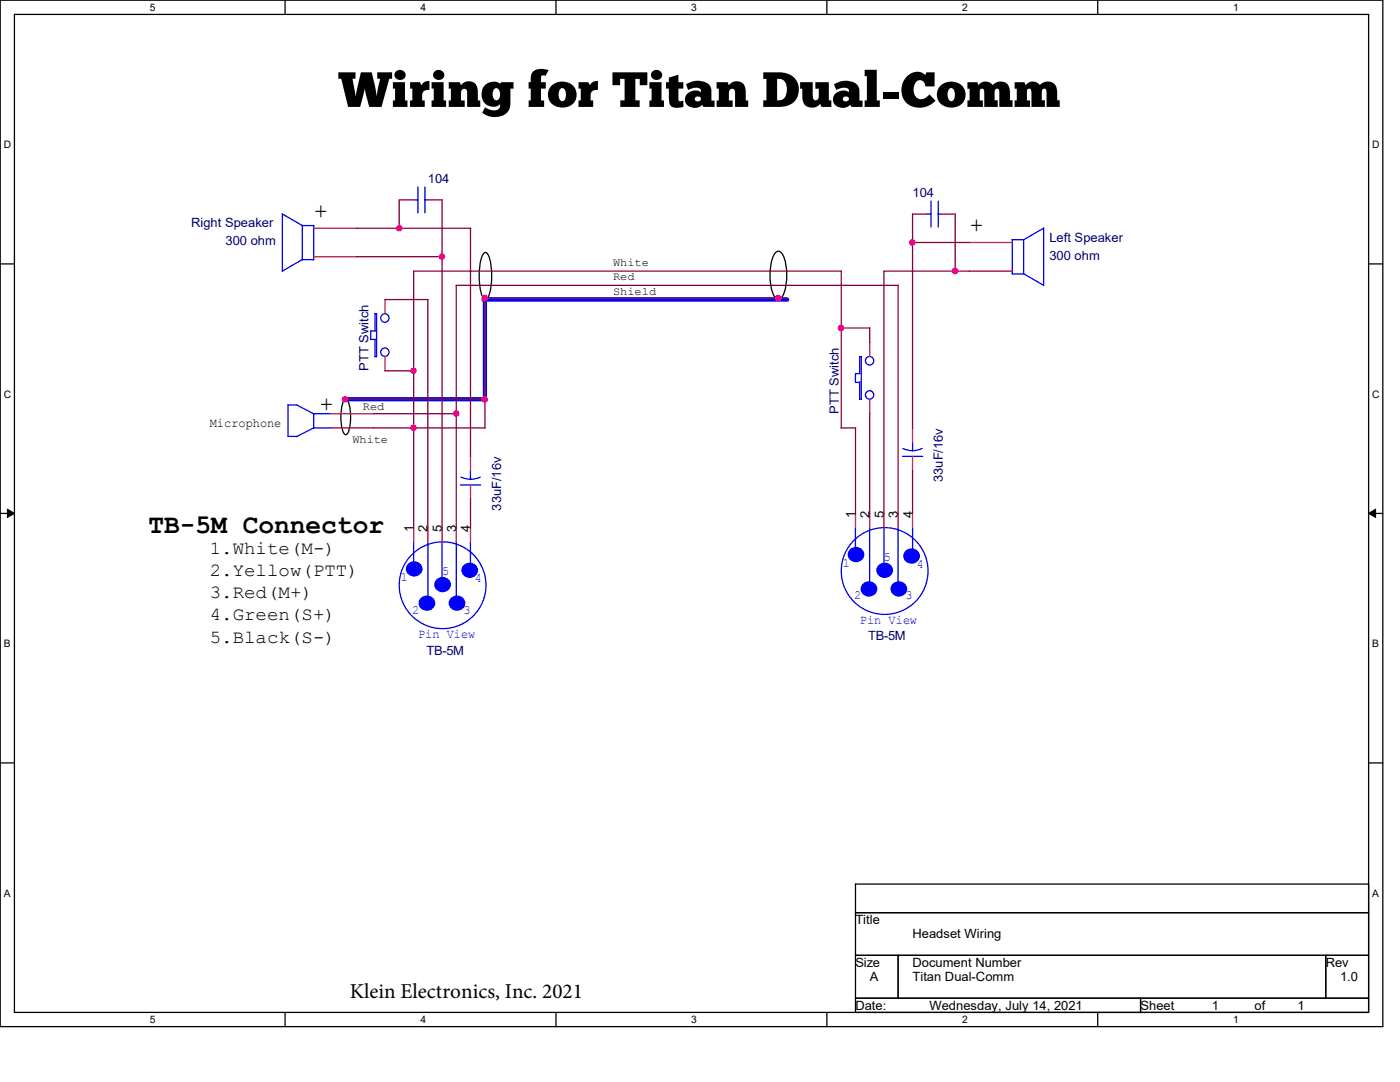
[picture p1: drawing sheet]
<svg xmlns="http://www.w3.org/2000/svg" width="279mm" height="216mm" viewBox="0 0 279 216" stroke-linecap="round" stroke-linejoin="round" font-family="sans-serif">
<path d="M0 0h276v204.9h-276zM2.9 2.9h270.2v199.1h-270.2z" fill="none" stroke="#000" stroke-width=".25"/>
<g fill="#fff">
<path d="M29.9 .3h1.1v2.3h-1.1z"/>
<path d="M29.9 202.3h1.1v2.3h-1.1z"/>
</g>
<path d="M56.9 0v2.9M56.9 202v2.9" fill="none" stroke="#000" stroke-width=".25"/>
<g fill="#fff">
<path d="M83.9 .3h1.1v2.3h-1.1z"/>
<path d="M83.9 202.3h1.1v2.3h-1.1z"/>
</g>
<path d="M111 0v2.9M111 202v2.9" fill="none" stroke="#000" stroke-width=".25"/>
<g fill="#fff">
<path d="M138 .3h1.1v2.3h-1.1z"/>
<path d="M138 202.3h1.1v2.3h-1.1z"/>
</g>
<path d="M165 0v2.9M165 202v2.9" fill="none" stroke="#000" stroke-width=".25"/>
<g fill="#fff">
<path d="M192 .3h1.1v2.3h-1.1z"/>
<path d="M192 202.3h1.1v2.3h-1.1z"/>
</g>
<path d="M219.1 0v2.9M219.1 202v2.9" fill="none" stroke="#000" stroke-width=".25"/>
<g fill="#fff">
<path d="M246.1 .3h1.1v2.3h-1.1z"/>
<path d="M246.1 202.3h1.1v2.3h-1.1z"/>
<path d="M.8 27.8h1.4v2.2h-1.4z"/>
<path d="M273.9 27.8h1.4v2.2h-1.4z"/>
<path d="M.8 77.6h1.4v2.2h-1.4z"/>
<path d="M273.9 77.6h1.4v2.2h-1.4z"/>
</g>
<path d="M0 52.7h2.9M273.1 52.7h2.9" fill="none" stroke="#000" stroke-width=".25"/>
<g fill="#fff">
<path d="M.8 127.3h1.3v2.3h-1.3z"/>
<path d="M273.9 127.3h1.3v2.3h-1.3z"/>
</g>
<path d="M0 102.4h2.9M273.1 102.4h2.9" fill="none" stroke="#000" stroke-width=".25"/>
<path d="M1.5 101.6l1.4 .8-1.4 .9zM273.1 102.4l1.4-.8v1.7z" fill="#000" stroke="#000" stroke-width=".2"/>
<g fill="#fff">
<path d="M.8 177.1h1.3v2.3h-1.3z"/>
<path d="M273.9 177.1h1.3v2.3h-1.3z"/>
</g>
<path d="M96.6 50.5l.3-.1a1.96 1.96 0 0 1 1 1.7 13.4 13.4 0 0 1-.5 7.2l-.5 .4a1.96 1.96 0 0 1-1-1.7 13.4 13.4 0 0 1 .4-7.1zM154.7 50.5a.75 .75 0 0 1 1.3 0 10.1 10.1 0 0 1 0 8.9 .75 .75 0 0 1-1.3 0 10.1 10.1 0 0 1 0-8.9zM68.8 79.8l.2-.1a3 3 0 0 1 1 2.7v1.6l-.2 1.4a1.48 1.48 0 0 1-.8 1.3 3 3 0 0 1-.9-2.7v-2.3l.3-1.3zM0 152.2h2.9M273.1 152.2h2.9M170.7 176.4h102.4v25.6h-102.4zM170.7 182.1h102.4M170.7 190.6h102.4M170.7 199.2h102.4M179.2 190.6v8.6M227.6 199.2v2.8M264.6 190.6v8.6" fill="none" stroke="#000" stroke-width=".25"/>
<g fill="none" stroke="#00f" stroke-width=".25">
<path d="M82.5 39.9h.9M83.4 37.3v5.2M84.8 39.9h.6M84.8 37.3v5.2M56.3 42.7l4 2.3h2.4M56.3 42.7v11.4M60.3 45v6.8M60.4 51.8l-4.1 2.3M62.6 45v6.9l-2.3-.1M185 42.7h.8M185.8 40.1v5.2M187.2 42.7h.6"/>
<path d="M187.2 40.1v5.2M202 47.8v6.9M202 54.7h2.3M204.3 54.6l4 2.3M204.3 47.8v6.9M208.3 45.6v11.4M208.3 45.5l-4 2.3h-2.3M74 67.7h.8M74 66v1.7M74 66h.9M74.8 71.2h.3M74.8 62.6v3.4"/>
<path d="M74.8 67.7v3.5M74.8 62.6h.4M75.1 62.6v8.6M170.7 76.3h.9M170.7 74.5v1.8M170.7 74.5h.9M171.5 79.7h.4M171.6 71.2h.3M171.6 71.1v3.4M171.6 76.2v3.5M171.9 71.2v8.5M57.4 87.1h1.8"/>
<path d="M57.5 80.8h1.8M57.5 80.8v6.3M59.2 80.8l3.5 1.8M62.6 82.5h3.4M62.6 82.5v2.9M66.1 85.4h-3.5l-3.4 1.7M91.9 96.8h4M92 95.2l.7 .3 1.2 .1M93.9 93.9v1.7M95.8 95.2l-1.1 .4h-.8M180.1 91.1h4M180.2 89.5l1.1 .3 .8 .1"/>
<path d="M182.1 88.2v1.7M184 89.5l-.7 .3-1.2 .1M82.5 108.1v4M85.4 108.1v10.9M88.2 108.1v7.2M91.1 108.1v10.9M93.9 108.1v4.3M170.7 105.3v4M173.6 105.3v10.9M176.4 105.3v7.1M179.2 105.3v10.9M182.1 105.3v4.3"/>
<circle cx="76.8" cy="63.5" r=".83"/>
<circle cx="76.8" cy="70.3" r=".83"/>
<circle cx="173.5" cy="78.8" r=".83"/>
<circle cx="173.5" cy="72" r=".83"/>
<circle cx="88.3" cy="116.8" r="8.7"/>
<circle cx="176.5" cy="113.9" r="8.7"/>
</g>
<g fill="none" stroke="#f00" stroke-width=".25">
<path d="M79.7 39.9h2.8M85.4 39.9h2.8M62.6 45.6h8.6M62.6 51.2h8.6M76.8 59.8v2.8M182.1 42.7h2.9M187.8 42.7h2.8M193.5 48.4h8.5M193.5 54.1h8.5M76.8 71.2v2.8M173.6 68.3v2.9M173.6 79.7v2.8"/>
<path d="M66 82.5h8.5M66 85.4h8.5M93.9 91.1v2.8M93.9 96.8v2.8M182.1 85.4v2.8M182.1 91.1v2.8M82.5 105.3v2.8M85.4 105.3v2.8M88.2 105.3v2.8M91.1 105.3v2.8M93.9 105.3v2.8M170.7 102.4v2.9"/>
<path d="M173.6 102.4v2.9M176.4 102.4v2.9M179.2 102.4v2.9M182.1 102.4v2.9"/>
</g>
<g fill="#00f" stroke="#00f" stroke-width=".25">
<path d="M83.9 119.5a1.5 1.5 0 0 1 2.1-.4 1.5 1.5 0 0 1 .4 2.1 1.5 1.5 0 0 1-2 .4 1.5 1.5 0 0 1-.5-2.1z" fill-rule="evenodd"/>
<path d="M90 119.5a1.5 1.5 0 0 1 2-.4 1.5 1.5 0 0 1 .5 2.1 1.5 1.5 0 0 1-2.1 .4 1.5 1.5 0 0 1-.4-2.1z" fill-rule="evenodd"/>
<path d="M87.1 115.8a1.5 1.5 0 0 1 2-.4 1.5 1.5 0 0 1 .5 2.1 1.5 1.5 0 0 1-2.1 .4 1.5 1.5 0 0 1-.4-2.1z" fill-rule="evenodd"/>
<path d="M92.5 113a1.5 1.5 0 0 1 2-.4 1.5 1.5 0 0 1 .5 2 1.5 1.5 0 0 1-2.1 .4 1.5 1.5 0 0 1-.4-2z" fill-rule="evenodd"/>
<path d="M81.4 112.7a1.5 1.5 0 0 1 2.1-.4 1.5 1.5 0 0 1 .4 2 1.5 1.5 0 0 1-2 .4 1.5 1.5 0 0 1-.5-2z" fill-rule="evenodd"/>
<path d="M172.2 116.7a1.5 1.5 0 0 1 2-.4 1.5 1.5 0 0 1 .5 2 1.5 1.5 0 0 1-2.1 .4 1.5 1.5 0 0 1-.4-2z" fill-rule="evenodd"/>
<path d="M178.1 116.7a1.5 1.5 0 0 1 2.1-.4 1.5 1.5 0 0 1 .4 2 1.5 1.5 0 0 1-2 .4 1.5 1.5 0 0 1-.5-2z" fill-rule="evenodd"/>
<path d="M175.3 113a1.5 1.5 0 0 1 2.1-.4 1.5 1.5 0 0 1 .4 2 1.5 1.5 0 0 1-2 .4 1.5 1.5 0 0 1-.5-2z" fill-rule="evenodd"/>
<path d="M180.7 110.1a1.5 1.5 0 0 1 2-.4 1.5 1.5 0 0 1 .5 2.1 1.5 1.5 0 0 1-2.1 .4 1.5 1.5 0 0 1-.4-2.1z" fill-rule="evenodd"/>
<path d="M169.6 109.8a1.5 1.5 0 0 1 2-.4 1.5 1.5 0 0 1 .5 2.1 1.5 1.5 0 0 1-2.1 .4 1.5 1.5 0 0 1-.4-2.1z" fill-rule="evenodd"/>
</g>
<path d="M96.5 59.8h60.6M96.8 59.5v20.2M68.9 79.7h27.9" fill="none" stroke="#00f" stroke-width=".85"/>
<g fill="none" stroke="#800040" stroke-width=".25">
<path d="M79.7 39.9v5.7M88.2 39.8v65.5M71.2 51.2h17.1M71.2 45.6h22.7M76.8 59.8h8.6M85.4 59.8v45.5M91 56.9h88.2M91.1 56.9v48.4M93.9 45.6v45.5M96.8 59.2v26.2M96.8 59.5h60.3M155.4 59.5v.6"/>
<path d="M167.9 54.1v31.3M167.9 54.1h-85.4v51.2M179.2 56.9v45.5M182.1 48.4h11.4M182.1 42.7v42.7M190.6 42.7v11.4M193.5 54.1h-17.1v48.4M68.6 79.7h28.5M68.9 79.7v.3M76.8 74h5.8M167.9 65.4h5.7M173.6 65.4v3"/>
<path d="M74.5 82.5h16.6M74.5 85.4h22.3M93.9 99.6v5.7M167.9 85.4h2.9M170.7 85.4v17.1M173.6 82.5v20M182.1 93.9v8.5"/>
</g>
<g fill="#f0f" stroke="#f0f" stroke-width=".25">
<circle cx="91.1" cy="82.5" r=".55"/>
<circle cx="79.7" cy="45.5" r=".55"/>
<circle cx="96.7" cy="59.5" r=".55"/>
<circle cx="155.3" cy="59.5" r=".55"/>
<circle cx="88.2" cy="51.2" r=".54"/>
<circle cx="167.9" cy="65.4" r=".55"/>
<circle cx="182.1" cy="48.4" r=".55"/>
<circle cx="190.6" cy="54.1" r=".55"/>
<circle cx="82.5" cy="74" r=".55"/>
<circle cx="82.5" cy="85.3" r=".55"/>
<circle cx="68.8" cy="79.7" r=".54"/>
<circle cx="96.7" cy="79.7" r=".55"/>
</g>
<text font-size="9.9" x="67.6" y="21.3">Wiring for Titan Dual-Comm</text>
<text font-size="5.4" x="29.6" y="106.4">TB-5M Connector</text>
<g font-size="4.6">
<text x="62.6" y="43.5">+</text>
<text x="193.5" y="46.4">+</text>
<text x="63.8" y="82">+</text>
</g>
<text font-size="4.2" x="69.8" y="199.2">Klein Electronics, Inc. 2021</text>
<g font-size="3.7">
<text x="41.9" y="110.6">1.White(M-)</text>
<text x="41.9" y="115">2.Yellow(PTT)</text>
<text x="41.9" y="119.4">3.Red(M+)</text>
<text x="41.9" y="123.8">4.Green(S+)</text>
<text x="41.9" y="128.2">5.Black(S-)</text>
</g>
<g font-size="2.5" fill="#000080">
<text x="85.4" y="36.4">104</text>
<text x="182.1" y="39.3">104</text>
<text x="38.1" y="45.3">Right Speaker</text>
<text x="45" y="49">300 ohm</text>
<text x="209.4" y="51.8">300 ohm</text>
<text x="209.4" y="48.4">Left Speaker</text>
<text x="73.5" y="74" transform="rotate(-90 73.5 74)">PTT Switch</text>
<text x="167.4" y="82.5" transform="rotate(-90 167.4 82.5)">PTT Switch</text>
<text x="100" y="101.9" transform="rotate(-90 100 101.9)">33uF/16v</text>
<text x="188.2" y="96.2" transform="rotate(-90 188.2 96.2)">33uF/16v</text>
<text x="85.1" y="130.6">TB-5M</text>
<text x="173.3" y="127.8">TB-5M</text>
</g>
<g font-size="2.5">
<text x="41.9" y="85.2">Microphone</text>
<text x="82.5" y="106.1" transform="rotate(-90 82.5 106.1)">1</text>
<text x="85.3" y="106.1" transform="rotate(-90 85.3 106.1)">2</text>
<text x="88.2" y="106.1" transform="rotate(-90 88.2 106.1)">5</text>
<text x="91" y="106.1" transform="rotate(-90 91 106.1)">3</text>
<text x="93.9" y="106.1" transform="rotate(-90 93.9 106.1)">4</text>
<text x="170.7" y="103.3" transform="rotate(-90 170.7 103.3)">1</text>
<text x="173.5" y="103.3" transform="rotate(-90 173.5 103.3)">2</text>
<text x="176.4" y="103.3" transform="rotate(-90 176.4 103.3)">5</text>
<text x="179.2" y="103.3" transform="rotate(-90 179.2 103.3)">3</text>
<text x="182.1" y="103.3" transform="rotate(-90 182.1 103.3)">4</text>
<text x="170.7" y="184.4">Title</text>
<text x="182.1" y="187.2">Headset Wiring</text>
<text x="170.7" y="192.9">Size</text>
<text x="173.6" y="195.8">A</text>
<text x="182.1" y="192.9">Document Number</text>
<text x="182.1" y="195.8">Titan Dual-Comm</text>
<text x="264.6" y="192.9">Rev</text>
<text x="267.5" y="195.8">1.0</text>
<text x="170.7" y="201.5">Date:</text>
<text x="185.5" y="201.5">Wednesday, July 14, 2021</text>
<text x="227.6" y="201.5">Sheet</text>
<text x="241.8" y="201.5">1</text>
<text x="250.4" y="201.5">of</text>
<text x="258.9" y="201.5">1</text>
</g>
<g font-size="2.5" fill="#00f">
<text x="168.2" y="113.1">1</text>
<text x="176.4" y="111.9">5</text>
<text x="183" y="113.3">4</text>
<text x="80" y="115.9">1</text>
<text x="88.2" y="114.8">5</text>
<text x="94.8" y="116.2">4</text>
<text x="170.5" y="119.6">2</text>
<text x="180.7" y="119.6">3</text>
<text x="82.3" y="122.4">2</text>
<text x="92.5" y="122.4">3</text>
<text x="171.6" y="124.4">Pin View</text>
<text x="83.4" y="127.3">Pin View</text>
</g>
<g font-size="2.3">
<text x="122.3" y="53.1">White</text>
<text x="122.3" y="58.8">Shield</text>
<text x="122.3" y="56">Red</text>
<text x="72.4" y="81.9">Red</text>
<text x="70.3" y="88.4">White</text>
</g>
<g font-size="2">
<text x="29.9" y="2.2">5</text>
<text x="83.9" y="2.2">4</text>
<text x="138" y="2.2">3</text>
<text x="192" y="2.2">2</text>
<text x="246.1" y="2.2">1</text>
<text x=".8" y="29.6">D</text>
<text x="273.9" y="29.6">D</text>
<text x=".8" y="79.4">C</text>
<text x="273.9" y="79.4">C</text>
<text x=".8" y="129.2">B</text>
<text x="273.9" y="129.2">B</text>
<text x=".8" y="178.9">A</text>
<text x="273.9" y="178.9">A</text>
<text x="29.9" y="204.1">5</text>
<text x="83.9" y="204.1">4</text>
<text x="138" y="204.1">3</text>
<text x="192" y="204.1">2</text>
<text x="246.1" y="204.1">1</text>
</g>
</svg>
